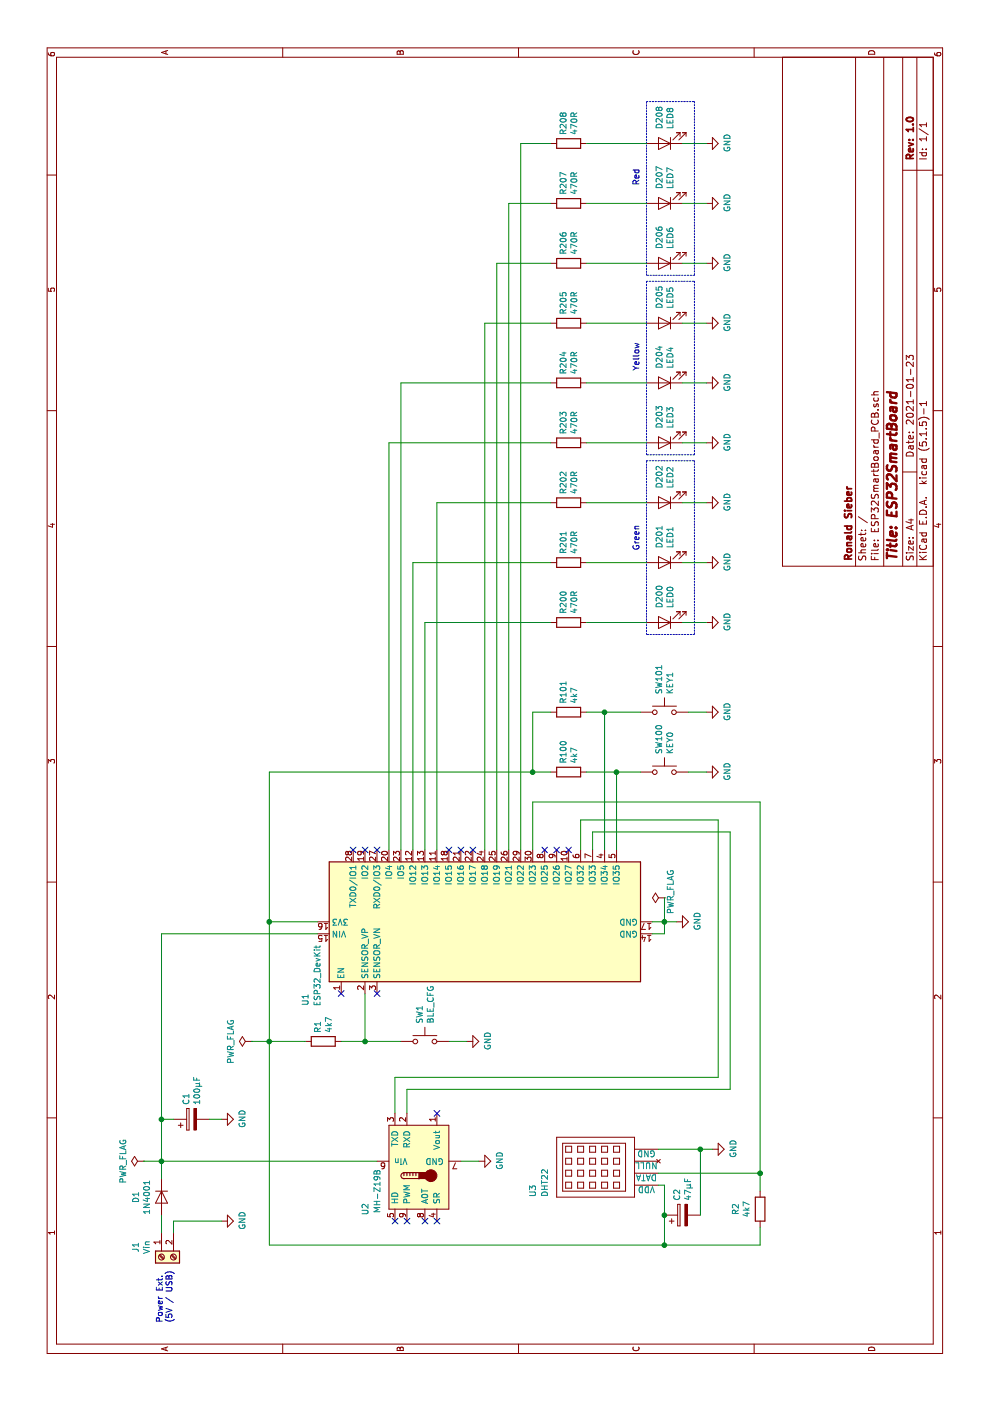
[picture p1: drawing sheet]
EESchema Schematic File Version 4
EELAYER 30 0
EELAYER END
$Descr A4 11693 8268
encoding utf-8
Sheet 1 1
Title "ESP32SmartBoard"
Date "2021-01-23"
Rev "1.0"
Comp "Ronald Sieber"
Comment1 ""
Comment2 ""
Comment3 ""
Comment4 ""
$EndDescr
$Comp
L mh_z19b:MH-Z19B U2
U 1 1
P 2000 3500
F 0 "U2" H 2400 3950 50  0000 C CNN
F 1 "MH-Z19B" H 2250 3850 50  0000 C CNN
F 2 "mh-z19b:Winsen_MH-Z19B" H 2000 2850 50  0001 C CNN
F 3 "https://www.winsen-sensor.com/d/files/MH-Z19B.pdf" H 1950 3250 50  0001 C CNN
	1    2000 3500
	-1   0    0    -1  
$EndComp
$Comp
L sensors:DHT22_Temperature_Humidity U3
U 1 1
P 1950 5500
F 0 "U3" H 1700 6550 50  0000 L CNN
F 1 "DHT22" H 1700 6450 50  0000 L CNN
F 2 "Sensors:DHT22_Temperature_Humidity" H 1950 5500 60  0001 C CNN
F 3 "" H 1950 5500 60  0000 C CNN
	1    1950 5500
	1    0    0    -1  
$EndComp
$Comp
L Device:R R2
U 1 1
P 1600 6350
F 0 "R2" V 1393 6350 50  0000 C CNN
F 1 "4k7" V 1484 6350 50  0000 C CNN
F 2 "Resistors_THT:R_Axial_DIN0309_L9.0mm_D3.2mm_P12.70mm_Horizontal" V 1530 6350 50  0001 C CNN
F 3 "~" H 1600 6350 50  0001 C CNN
	1    1600 6350
	0    1    1    0   
$EndComp
Wire Wire Line
	5000 4450 5000 6350
Wire Wire Line
	4600 4450 5000 4450
Wire Wire Line
	4600 4950 4750 4950
Wire Wire Line
	4750 4950 4750 6100
Wire Wire Line
	4600 4850 4850 4850
$Comp
L Device:R R1
U 1 1
P 3000 2700
F 0 "R1" H 3070 2746 50  0000 L CNN
F 1 "4k7" H 3070 2655 50  0000 L CNN
F 2 "Resistors_THT:R_Axial_DIN0309_L9.0mm_D3.2mm_P12.70mm_Horizontal" V 2930 2700 50  0001 C CNN
F 3 "~" H 3000 2700 50  0001 C CNN
	1    3000 2700
	1    0    0    -1  
$EndComp
$Comp
L power:GND #PWR0101
U 1 1
P 3000 3900
F 0 "#PWR0101" H 3000 3650 50  0001 C CNN
F 1 "GND" H 3005 3727 50  0000 C CNN
F 2 "" H 3000 3900 50  0001 C CNN
F 3 "" H 3000 3900 50  0001 C CNN
	1    3000 3900
	1    0    0    -1  
$EndComp
Wire Wire Line
	3000 3900 3000 3750
$Comp
L power:GND #PWR0102
U 1 1
P 2000 4000
F 0 "#PWR0102" H 2000 3750 50  0001 C CNN
F 1 "GND" H 2005 3827 50  0000 C CNN
F 2 "" H 2000 4000 50  0001 C CNN
F 3 "" H 2000 4000 50  0001 C CNN
	1    2000 4000
	1    0    0    -1  
$EndComp
Wire Wire Line
	2000 3850 2000 4000
$Comp
L power:GND #PWR0103
U 1 1
P 2100 5950
F 0 "#PWR0103" H 2100 5700 50  0001 C CNN
F 1 "GND" H 2105 5777 50  0000 C CNN
F 2 "" H 2100 5950 50  0001 C CNN
F 3 "" H 2100 5950 50  0001 C CNN
	1    2100 5950
	1    0    0    -1  
$EndComp
Wire Wire Line
	4850 4850 4850 6000
$Comp
L power:GND #PWR0104
U 1 1
P 4000 5650
F 0 "#PWR0104" H 4000 5400 50  0001 C CNN
F 1 "GND" H 4005 5477 50  0000 C CNN
F 2 "" H 4000 5650 50  0001 C CNN
F 3 "" H 4000 5650 50  0001 C CNN
	1    4000 5650
	1    0    0    -1  
$EndComp
Wire Wire Line
	4000 5650 4000 5550
Wire Wire Line
	3900 5450 3900 5550
Wire Wire Line
	3900 5550 4000 5550
Connection ~ 4000 5550
Wire Wire Line
	4000 5550 4000 5450
$Comp
L Device:R R100
U 1 1
P 5250 4750
F 0 "R100" H 5320 4796 50  0000 L CNN
F 1 "4k7" H 5320 4705 50  0000 L CNN
F 2 "Resistors_THT:R_Axial_DIN0309_L9.0mm_D3.2mm_P12.70mm_Horizontal" V 5180 4750 50  0001 C CNN
F 3 "~" H 5250 4750 50  0001 C CNN
	1    5250 4750
	1    0    0    -1  
$EndComp
$Comp
L Device:R R101
U 1 1
P 5750 4750
F 0 "R101" H 5820 4796 50  0000 L CNN
F 1 "4k7" H 5820 4705 50  0000 L CNN
F 2 "Resistors_THT:R_Axial_DIN0309_L9.0mm_D3.2mm_P12.70mm_Horizontal" V 5680 4750 50  0001 C CNN
F 3 "~" H 5750 4750 50  0001 C CNN
	1    5750 4750
	1    0    0    -1  
$EndComp
Wire Wire Line
	5750 4600 5750 4450
$Comp
L power:GND #PWR0105
U 1 1
P 5250 5900
F 0 "#PWR0105" H 5250 5650 50  0001 C CNN
F 1 "GND" H 5255 5727 50  0000 C CNN
F 2 "" H 5250 5900 50  0001 C CNN
F 3 "" H 5250 5900 50  0001 C CNN
	1    5250 5900
	1    0    0    -1  
$EndComp
$Comp
L power:GND #PWR0106
U 1 1
P 5750 5900
F 0 "#PWR0106" H 5750 5650 50  0001 C CNN
F 1 "GND" H 5755 5727 50  0000 C CNN
F 2 "" H 5750 5900 50  0001 C CNN
F 3 "" H 5750 5900 50  0001 C CNN
	1    5750 5900
	1    0    0    -1  
$EndComp
Wire Wire Line
	5250 5750 5250 5900
Wire Wire Line
	5750 5900 5750 5750
$Comp
L power:GND #PWR0107
U 1 1
P 6500 5900
F 0 "#PWR0107" H 6500 5650 50  0001 C CNN
F 1 "GND" H 6505 5727 50  0000 C CNN
F 2 "" H 6500 5900 50  0001 C CNN
F 3 "" H 6500 5900 50  0001 C CNN
	1    6500 5900
	1    0    0    -1  
$EndComp
NoConn ~ 2400 3650
NoConn ~ 1500 3300
NoConn ~ 1500 3400
NoConn ~ 3400 2850
NoConn ~ 3400 3150
$Comp
L Switch:SW_Push SW1
U 1 1
P 3000 3550
F 0 "SW1" V 2954 3698 50  0000 L CNN
F 1 "BLE_CFG" V 3045 3698 50  0000 L CNN
F 2 "Buttons_Switches_THT:SW_PUSH_6mm_h5mm" H 3000 3750 50  0001 C CNN
F 3 "~" H 3000 3750 50  0001 C CNN
	1    3000 3550
	0    1    1    0   
$EndComp
$Comp
L Switch:SW_Push SW100
U 1 1
P 5250 5550
F 0 "SW100" V 5204 5698 50  0000 L CNN
F 1 "KEY0" V 5295 5698 50  0000 L CNN
F 2 "Buttons_Switches_THT:SW_PUSH_6mm_h5mm" H 5250 5750 50  0001 C CNN
F 3 "~" H 5250 5750 50  0001 C CNN
	1    5250 5550
	0    1    1    0   
$EndComp
$Comp
L Switch:SW_Push SW101
U 1 1
P 5750 5550
F 0 "SW101" V 5704 5698 50  0000 L CNN
F 1 "KEY1" V 5795 5698 50  0000 L CNN
F 2 "Buttons_Switches_THT:SW_PUSH_6mm_h5mm" H 5750 5750 50  0001 C CNN
F 3 "~" H 5750 5750 50  0001 C CNN
	1    5750 5550
	0    1    1    0   
$EndComp
$Comp
L Device:R R200
U 1 1
P 6500 4750
F 0 "R200" H 6570 4796 50  0000 L CNN
F 1 "470R" H 6570 4705 50  0000 L CNN
F 2 "Resistors_THT:R_Axial_DIN0309_L9.0mm_D3.2mm_P12.70mm_Horizontal" V 6430 4750 50  0001 C CNN
F 3 "~" H 6500 4750 50  0001 C CNN
	1    6500 4750
	1    0    0    -1  
$EndComp
$Comp
L Device:LED D200
U 1 1
P 6500 5550
F 0 "D200" V 6539 5432 50  0000 R CNN
F 1 "LED0" V 6448 5432 50  0000 R CNN
F 2 "LEDs:LED_D3.0mm" H 6500 5550 50  0001 C CNN
F 3 "~" H 6500 5550 50  0001 C CNN
	1    6500 5550
	0    -1   -1   0   
$EndComp
Wire Wire Line
	6500 4900 6500 5400
Wire Wire Line
	6500 5700 6500 5900
$Comp
L power:GND #PWR0108
U 1 1
P 7000 5900
F 0 "#PWR0108" H 7000 5650 50  0001 C CNN
F 1 "GND" H 7005 5727 50  0000 C CNN
F 2 "" H 7000 5900 50  0001 C CNN
F 3 "" H 7000 5900 50  0001 C CNN
	1    7000 5900
	1    0    0    -1  
$EndComp
$Comp
L Device:R R201
U 1 1
P 7000 4750
F 0 "R201" H 7070 4796 50  0000 L CNN
F 1 "470R" H 7070 4705 50  0000 L CNN
F 2 "Resistors_THT:R_Axial_DIN0309_L9.0mm_D3.2mm_P12.70mm_Horizontal" V 6930 4750 50  0001 C CNN
F 3 "~" H 7000 4750 50  0001 C CNN
	1    7000 4750
	1    0    0    -1  
$EndComp
$Comp
L Device:LED D201
U 1 1
P 7000 5550
F 0 "D201" V 7039 5432 50  0000 R CNN
F 1 "LED1" V 6948 5432 50  0000 R CNN
F 2 "LEDs:LED_D3.0mm" H 7000 5550 50  0001 C CNN
F 3 "~" H 7000 5550 50  0001 C CNN
	1    7000 5550
	0    -1   -1   0   
$EndComp
Wire Wire Line
	7000 4900 7000 5400
Wire Wire Line
	7000 5700 7000 5900
NoConn ~ 1500 3550
NoConn ~ 1500 3650
$Comp
L power:PWR_FLAG #FLG0101
U 1 1
P 2000 1200
F 0 "#FLG0101" H 2000 1275 50  0001 C CNN
F 1 "PWR_FLAG" H 2000 1373 50  0000 C CNN
F 2 "" H 2000 1200 50  0001 C CNN
F 3 "~" H 2000 1200 50  0001 C CNN
	1    2000 1200
	1    0    0    -1  
$EndComp
$Comp
L power:PWR_FLAG #FLG0102
U 1 1
P 3000 2100
F 0 "#FLG0102" H 3000 2175 50  0001 C CNN
F 1 "PWR_FLAG" H 3000 2273 50  0000 C CNN
F 2 "" H 3000 2100 50  0001 C CNN
F 3 "~" H 3000 2100 50  0001 C CNN
	1    3000 2100
	1    0    0    -1  
$EndComp
NoConn ~ 4600 4550
NoConn ~ 4600 4650
NoConn ~ 4600 4750
$Comp
L power:PWR_FLAG #FLG0103
U 1 1
P 4200 5550
F 0 "#FLG0103" H 4200 5625 50  0001 C CNN
F 1 "PWR_FLAG" H 4250 5500 50  0000 C CNN
F 2 "" H 4200 5550 50  0001 C CNN
F 3 "~" H 4200 5550 50  0001 C CNN
	1    4200 5550
	1    0    0    -1  
$EndComp
Wire Wire Line
	4200 5550 4000 5550
Wire Wire Line
	1800 5550 1550 5550
Wire Wire Line
	5750 4450 5250 4450
Connection ~ 5250 4450
Wire Wire Line
	5250 4450 5250 4600
$Comp
L power:GND #PWR0109
U 1 1
P 7500 5900
F 0 "#PWR0109" H 7500 5650 50  0001 C CNN
F 1 "GND" H 7505 5727 50  0000 C CNN
F 2 "" H 7500 5900 50  0001 C CNN
F 3 "" H 7500 5900 50  0001 C CNN
	1    7500 5900
	1    0    0    -1  
$EndComp
$Comp
L Device:R R202
U 1 1
P 7500 4750
F 0 "R202" H 7570 4796 50  0000 L CNN
F 1 "470R" H 7570 4705 50  0000 L CNN
F 2 "Resistors_THT:R_Axial_DIN0309_L9.0mm_D3.2mm_P12.70mm_Horizontal" V 7430 4750 50  0001 C CNN
F 3 "~" H 7500 4750 50  0001 C CNN
	1    7500 4750
	1    0    0    -1  
$EndComp
$Comp
L Device:LED D202
U 1 1
P 7500 5550
F 0 "D202" V 7539 5432 50  0000 R CNN
F 1 "LED2" V 7448 5432 50  0000 R CNN
F 2 "LEDs:LED_D3.0mm" H 7500 5550 50  0001 C CNN
F 3 "~" H 7500 5550 50  0001 C CNN
	1    7500 5550
	0    -1   -1   0   
$EndComp
Wire Wire Line
	7500 4900 7500 5400
Wire Wire Line
	7500 5700 7500 5900
$Comp
L power:GND #PWR0110
U 1 1
P 8000 5900
F 0 "#PWR0110" H 8000 5650 50  0001 C CNN
F 1 "GND" H 8005 5727 50  0000 C CNN
F 2 "" H 8000 5900 50  0001 C CNN
F 3 "" H 8000 5900 50  0001 C CNN
	1    8000 5900
	1    0    0    -1  
$EndComp
$Comp
L Device:R R203
U 1 1
P 8000 4750
F 0 "R203" H 8070 4796 50  0000 L CNN
F 1 "470R" H 8070 4705 50  0000 L CNN
F 2 "Resistors_THT:R_Axial_DIN0309_L9.0mm_D3.2mm_P12.70mm_Horizontal" V 7930 4750 50  0001 C CNN
F 3 "~" H 8000 4750 50  0001 C CNN
	1    8000 4750
	1    0    0    -1  
$EndComp
$Comp
L Device:LED D203
U 1 1
P 8000 5550
F 0 "D203" V 8039 5432 50  0000 R CNN
F 1 "LED3" V 7948 5432 50  0000 R CNN
F 2 "LEDs:LED_D3.0mm" H 8000 5550 50  0001 C CNN
F 3 "~" H 8000 5550 50  0001 C CNN
	1    8000 5550
	0    -1   -1   0   
$EndComp
Wire Wire Line
	8000 4900 8000 5400
Wire Wire Line
	8000 5700 8000 5900
$Comp
L power:GND #PWR0111
U 1 1
P 8500 5900
F 0 "#PWR0111" H 8500 5650 50  0001 C CNN
F 1 "GND" H 8505 5727 50  0000 C CNN
F 2 "" H 8500 5900 50  0001 C CNN
F 3 "" H 8500 5900 50  0001 C CNN
	1    8500 5900
	1    0    0    -1  
$EndComp
$Comp
L Device:R R204
U 1 1
P 8500 4750
F 0 "R204" H 8570 4796 50  0000 L CNN
F 1 "470R" H 8570 4705 50  0000 L CNN
F 2 "Resistors_THT:R_Axial_DIN0309_L9.0mm_D3.2mm_P12.70mm_Horizontal" V 8430 4750 50  0001 C CNN
F 3 "~" H 8500 4750 50  0001 C CNN
	1    8500 4750
	1    0    0    -1  
$EndComp
$Comp
L Device:LED D204
U 1 1
P 8500 5550
F 0 "D204" V 8539 5432 50  0000 R CNN
F 1 "LED4" V 8448 5432 50  0000 R CNN
F 2 "LEDs:LED_D3.0mm" H 8500 5550 50  0001 C CNN
F 3 "~" H 8500 5550 50  0001 C CNN
	1    8500 5550
	0    -1   -1   0   
$EndComp
Wire Wire Line
	8500 4900 8500 5400
Wire Wire Line
	8500 5700 8500 5900
$Comp
L power:GND #PWR0112
U 1 1
P 9000 5900
F 0 "#PWR0112" H 9000 5650 50  0001 C CNN
F 1 "GND" H 9005 5727 50  0000 C CNN
F 2 "" H 9000 5900 50  0001 C CNN
F 3 "" H 9000 5900 50  0001 C CNN
	1    9000 5900
	1    0    0    -1  
$EndComp
$Comp
L Device:R R205
U 1 1
P 9000 4750
F 0 "R205" H 9070 4796 50  0000 L CNN
F 1 "470R" H 9070 4705 50  0000 L CNN
F 2 "Resistors_THT:R_Axial_DIN0309_L9.0mm_D3.2mm_P12.70mm_Horizontal" V 8930 4750 50  0001 C CNN
F 3 "~" H 9000 4750 50  0001 C CNN
	1    9000 4750
	1    0    0    -1  
$EndComp
$Comp
L Device:LED D205
U 1 1
P 9000 5550
F 0 "D205" V 9039 5432 50  0000 R CNN
F 1 "LED5" V 8948 5432 50  0000 R CNN
F 2 "LEDs:LED_D3.0mm" H 9000 5550 50  0001 C CNN
F 3 "~" H 9000 5550 50  0001 C CNN
	1    9000 5550
	0    -1   -1   0   
$EndComp
Wire Wire Line
	9000 4900 9000 5400
Wire Wire Line
	9000 5700 9000 5900
$Comp
L power:GND #PWR0113
U 1 1
P 9500 5900
F 0 "#PWR0113" H 9500 5650 50  0001 C CNN
F 1 "GND" H 9505 5727 50  0000 C CNN
F 2 "" H 9500 5900 50  0001 C CNN
F 3 "" H 9500 5900 50  0001 C CNN
	1    9500 5900
	1    0    0    -1  
$EndComp
$Comp
L Device:R R206
U 1 1
P 9500 4750
F 0 "R206" H 9570 4796 50  0000 L CNN
F 1 "470R" H 9570 4705 50  0000 L CNN
F 2 "Resistors_THT:R_Axial_DIN0309_L9.0mm_D3.2mm_P12.70mm_Horizontal" V 9430 4750 50  0001 C CNN
F 3 "~" H 9500 4750 50  0001 C CNN
	1    9500 4750
	1    0    0    -1  
$EndComp
$Comp
L Device:LED D206
U 1 1
P 9500 5550
F 0 "D206" V 9539 5432 50  0000 R CNN
F 1 "LED6" V 9448 5432 50  0000 R CNN
F 2 "LEDs:LED_D3.0mm" H 9500 5550 50  0001 C CNN
F 3 "~" H 9500 5550 50  0001 C CNN
	1    9500 5550
	0    -1   -1   0   
$EndComp
Wire Wire Line
	9500 4900 9500 5400
Wire Wire Line
	9500 5700 9500 5900
$Comp
L power:GND #PWR0114
U 1 1
P 10000 5900
F 0 "#PWR0114" H 10000 5650 50  0001 C CNN
F 1 "GND" H 10005 5727 50  0000 C CNN
F 2 "" H 10000 5900 50  0001 C CNN
F 3 "" H 10000 5900 50  0001 C CNN
	1    10000 5900
	1    0    0    -1  
$EndComp
$Comp
L Device:R R207
U 1 1
P 10000 4750
F 0 "R207" H 10070 4796 50  0000 L CNN
F 1 "470R" H 10070 4705 50  0000 L CNN
F 2 "Resistors_THT:R_Axial_DIN0309_L9.0mm_D3.2mm_P12.70mm_Horizontal" V 9930 4750 50  0001 C CNN
F 3 "~" H 10000 4750 50  0001 C CNN
	1    10000 4750
	1    0    0    -1  
$EndComp
$Comp
L Device:LED D207
U 1 1
P 10000 5550
F 0 "D207" V 10039 5432 50  0000 R CNN
F 1 "LED7" V 9948 5432 50  0000 R CNN
F 2 "LEDs:LED_D3.0mm" H 10000 5550 50  0001 C CNN
F 3 "~" H 10000 5550 50  0001 C CNN
	1    10000 5550
	0    -1   -1   0   
$EndComp
Wire Wire Line
	10000 4900 10000 5400
Wire Wire Line
	10000 5700 10000 5900
$Comp
L power:GND #PWR0115
U 1 1
P 10500 5900
F 0 "#PWR0115" H 10500 5650 50  0001 C CNN
F 1 "GND" H 10505 5727 50  0000 C CNN
F 2 "" H 10500 5900 50  0001 C CNN
F 3 "" H 10500 5900 50  0001 C CNN
	1    10500 5900
	1    0    0    -1  
$EndComp
$Comp
L Device:R R208
U 1 1
P 10500 4750
F 0 "R208" H 10570 4796 50  0000 L CNN
F 1 "470R" H 10570 4705 50  0000 L CNN
F 2 "Resistors_THT:R_Axial_DIN0309_L9.0mm_D3.2mm_P12.70mm_Horizontal" V 10430 4750 50  0001 C CNN
F 3 "~" H 10500 4750 50  0001 C CNN
	1    10500 4750
	1    0    0    -1  
$EndComp
$Comp
L Device:LED D208
U 1 1
P 10500 5550
F 0 "D208" V 10539 5432 50  0000 R CNN
F 1 "LED8" V 10448 5432 50  0000 R CNN
F 2 "LEDs:LED_D3.0mm" H 10500 5550 50  0001 C CNN
F 3 "~" H 10500 5550 50  0001 C CNN
	1    10500 5550
	0    -1   -1   0   
$EndComp
Wire Wire Line
	10500 4900 10500 5400
Wire Wire Line
	10500 5700 10500 5900
Wire Wire Line
	3000 2850 3000 3050
Wire Wire Line
	3400 3050 3000 3050
Connection ~ 3000 3050
Wire Wire Line
	3000 3050 3000 3350
Wire Wire Line
	2600 3400 2600 6100
Wire Wire Line
	2700 3300 2700 6000
Wire Wire Line
	2400 3300 2700 3300
Wire Wire Line
	5000 6350 1900 6350
Wire Wire Line
	2700 6000 4850 6000
Wire Wire Line
	2600 6100 4750 6100
Wire Wire Line
	2400 3400 2600 3400
$Comp
L esp32_devkit_v1_doit:ESP32_DevKit_V1_DOIT U1
U 1 1
P 4000 4050
F 0 "U1" H 3350 5550 50  0000 C CNN
F 1 "ESP32_DevKit" H 3550 5450 50  0000 C CNN
F 2 "esp32_devkit_v1_doit:esp32_devkit_v1_doit" H 3550 5400 50  0001 C CNN
F 3 "https://aliexpress.com/item/32864722159.html" H 3550 5400 50  0001 C CNN
	1    4000 4050
	1    0    0    -1  
$EndComp
NoConn ~ 4600 2950
NoConn ~ 4600 3050
NoConn ~ 4600 3150
NoConn ~ 4600 3750
NoConn ~ 4600 3850
NoConn ~ 4600 3950
$Comp
L Connector:Screw_Terminal_01x02 J1
U 1 1
P 1200 1350
F 0 "J1" H 1118 1567 50  0000 C CNN
F 1 "Vin" H 1118 1476 50  0000 C CNN
F 2 "TerminalBlocks_Phoenix:TerminalBlock_Phoenix_MKDS1.5-2pol" H 1200 1350 50  0001 C CNN
F 3 "~" H 1200 1350 50  0001 C CNN
	1    1200 1350
	-1   0    0    -1  
$EndComp
Wire Wire Line
	4000 2250 4000 2650
Connection ~ 4000 2250
Wire Wire Line
	4000 2250 5250 2250
Wire Wire Line
	5250 2250 5250 4450
Wire Wire Line
	1300 2250 3000 2250
Wire Wire Line
	3000 2250 3000 2550
Connection ~ 3000 2250
Wire Wire Line
	3000 2250 4000 2250
Wire Wire Line
	1300 2250 1300 5550
Connection ~ 2000 1350
$Comp
L power:GND #PWR0116
U 1 1
P 1500 1850
F 0 "#PWR0116" H 1500 1600 50  0001 C CNN
F 1 "GND" H 1505 1677 50  0000 C CNN
F 2 "" H 1500 1850 50  0001 C CNN
F 3 "" H 1500 1850 50  0001 C CNN
	1    1500 1850
	1    0    0    -1  
$EndComp
Wire Wire Line
	2000 1350 2000 1200
Wire Wire Line
	3000 2250 3000 2100
Text Notes 650  1450 0    50   ~ 0
Power Ext.\n(5V / USB)
$Comp
L Device:D D1
U 1 1
P 1700 1350
F 0 "D1" H 1700 1566 50  0000 C CNN
F 1 "1N4001" H 1700 1475 50  0000 C CNN
F 2 "Diodes_THT:D_5W_P12.70mm_Horizontal" H 1700 1350 50  0001 C CNN
F 3 "~" H 1700 1350 50  0001 C CNN
	1    1700 1350
	-1   0    0    -1  
$EndComp
Wire Wire Line
	1400 1350 1550 1350
Wire Wire Line
	1850 1350 2000 1350
$Comp
L Device:CP C1
U 1 1
P 2350 1600
F 0 "C1" H 2468 1646 50  0000 L CNN
F 1 "100µF" H 2468 1555 50  0000 L CNN
F 2 "Capacitors_THT:CP_Radial_D8.0mm_P3.50mm" H 2388 1450 50  0001 C CNN
F 3 "~" H 2350 1600 50  0001 C CNN
	1    2350 1600
	1    0    0    -1  
$EndComp
Wire Wire Line
	2000 3150 2000 1350
Wire Wire Line
	3900 2650 3900 1350
Wire Wire Line
	2000 1350 2350 1350
Wire Wire Line
	2350 1450 2350 1350
Connection ~ 2350 1350
Wire Wire Line
	2350 1350 3900 1350
$Comp
L power:GND #PWR0117
U 1 1
P 2350 1850
F 0 "#PWR0117" H 2350 1600 50  0001 C CNN
F 1 "GND" H 2355 1677 50  0000 C CNN
F 2 "" H 2350 1850 50  0001 C CNN
F 3 "" H 2350 1850 50  0001 C CNN
	1    2350 1850
	1    0    0    -1  
$EndComp
Wire Wire Line
	2350 1750 2350 1850
Wire Wire Line
	1400 1450 1500 1450
Wire Wire Line
	1500 1450 1500 1850
Wire Wire Line
	4600 4350 10500 4350
Wire Wire Line
	10500 4350 10500 4600
Wire Wire Line
	4600 4250 10000 4250
Wire Wire Line
	10000 4250 10000 4600
Wire Wire Line
	4600 4150 9500 4150
Wire Wire Line
	9500 4150 9500 4600
Wire Wire Line
	4600 4050 9000 4050
Wire Wire Line
	9000 4050 9000 4600
Wire Wire Line
	4600 3350 8500 3350
Wire Wire Line
	8500 3350 8500 4600
Wire Wire Line
	4600 3250 8000 3250
Wire Wire Line
	8000 3250 8000 4600
Wire Wire Line
	4600 3650 7500 3650
Wire Wire Line
	7500 3650 7500 4600
Wire Wire Line
	4600 3450 7000 3450
Wire Wire Line
	7000 3450 7000 4600
Wire Wire Line
	4600 3550 6500 3550
Wire Wire Line
	6500 3550 6500 4600
Wire Wire Line
	5250 4900 5250 5150
Wire Wire Line
	5750 4900 5750 5050
Wire Wire Line
	4600 5150 5250 5150
Connection ~ 5250 5150
Wire Wire Line
	5250 5150 5250 5350
Wire Wire Line
	4600 5050 5750 5050
Connection ~ 5750 5050
Wire Wire Line
	5750 5050 5750 5350
Wire Wire Line
	1900 5500 1900 6350
Wire Wire Line
	1800 5550 1800 5500
$Comp
L Device:CP C2
U 1 1
P 1550 5700
F 0 "C2" H 1668 5746 50  0000 L CNN
F 1 "47µF" H 1668 5655 50  0000 L CNN
F 2 "Capacitors_THT:CP_Radial_D8.0mm_P3.50mm" H 1588 5550 50  0001 C CNN
F 3 "~" H 1550 5700 50  0001 C CNN
	1    1550 5700
	1    0    0    -1  
$EndComp
Connection ~ 1550 5550
Wire Wire Line
	1550 5550 1300 5550
Wire Wire Line
	1550 5850 2100 5850
Wire Wire Line
	2100 5850 2100 5500
Wire Wire Line
	2100 5950 2100 5850
Connection ~ 2100 5850
Wire Wire Line
	1450 6350 1300 6350
Wire Wire Line
	1300 6350 1300 5550
Connection ~ 1300 5550
Wire Wire Line
	1750 6350 1900 6350
Connection ~ 1900 6350
Wire Notes Line
	6400 5400 7850 5400
Wire Notes Line
	7850 5400 7850 5800
Wire Notes Line
	7850 5800 6400 5800
Wire Notes Line
	6400 5800 6400 5400
Wire Notes Line
	7900 5400 9350 5400
Wire Notes Line
	9350 5400 9350 5800
Wire Notes Line
	9350 5800 7900 5800
Wire Notes Line
	7900 5800 7900 5400
Wire Notes Line
	9400 5400 10850 5400
Wire Notes Line
	10850 5400 10850 5800
Wire Notes Line
	10850 5800 9400 5800
Wire Notes Line
	9400 5800 9400 5400
Text Notes 7100 5350 0    50   ~ 0
Green
Text Notes 8600 5350 0    50   ~ 0
Yellow
Text Notes 10150 5350 0    50   ~ 0
Red
$EndSCHEMATC
